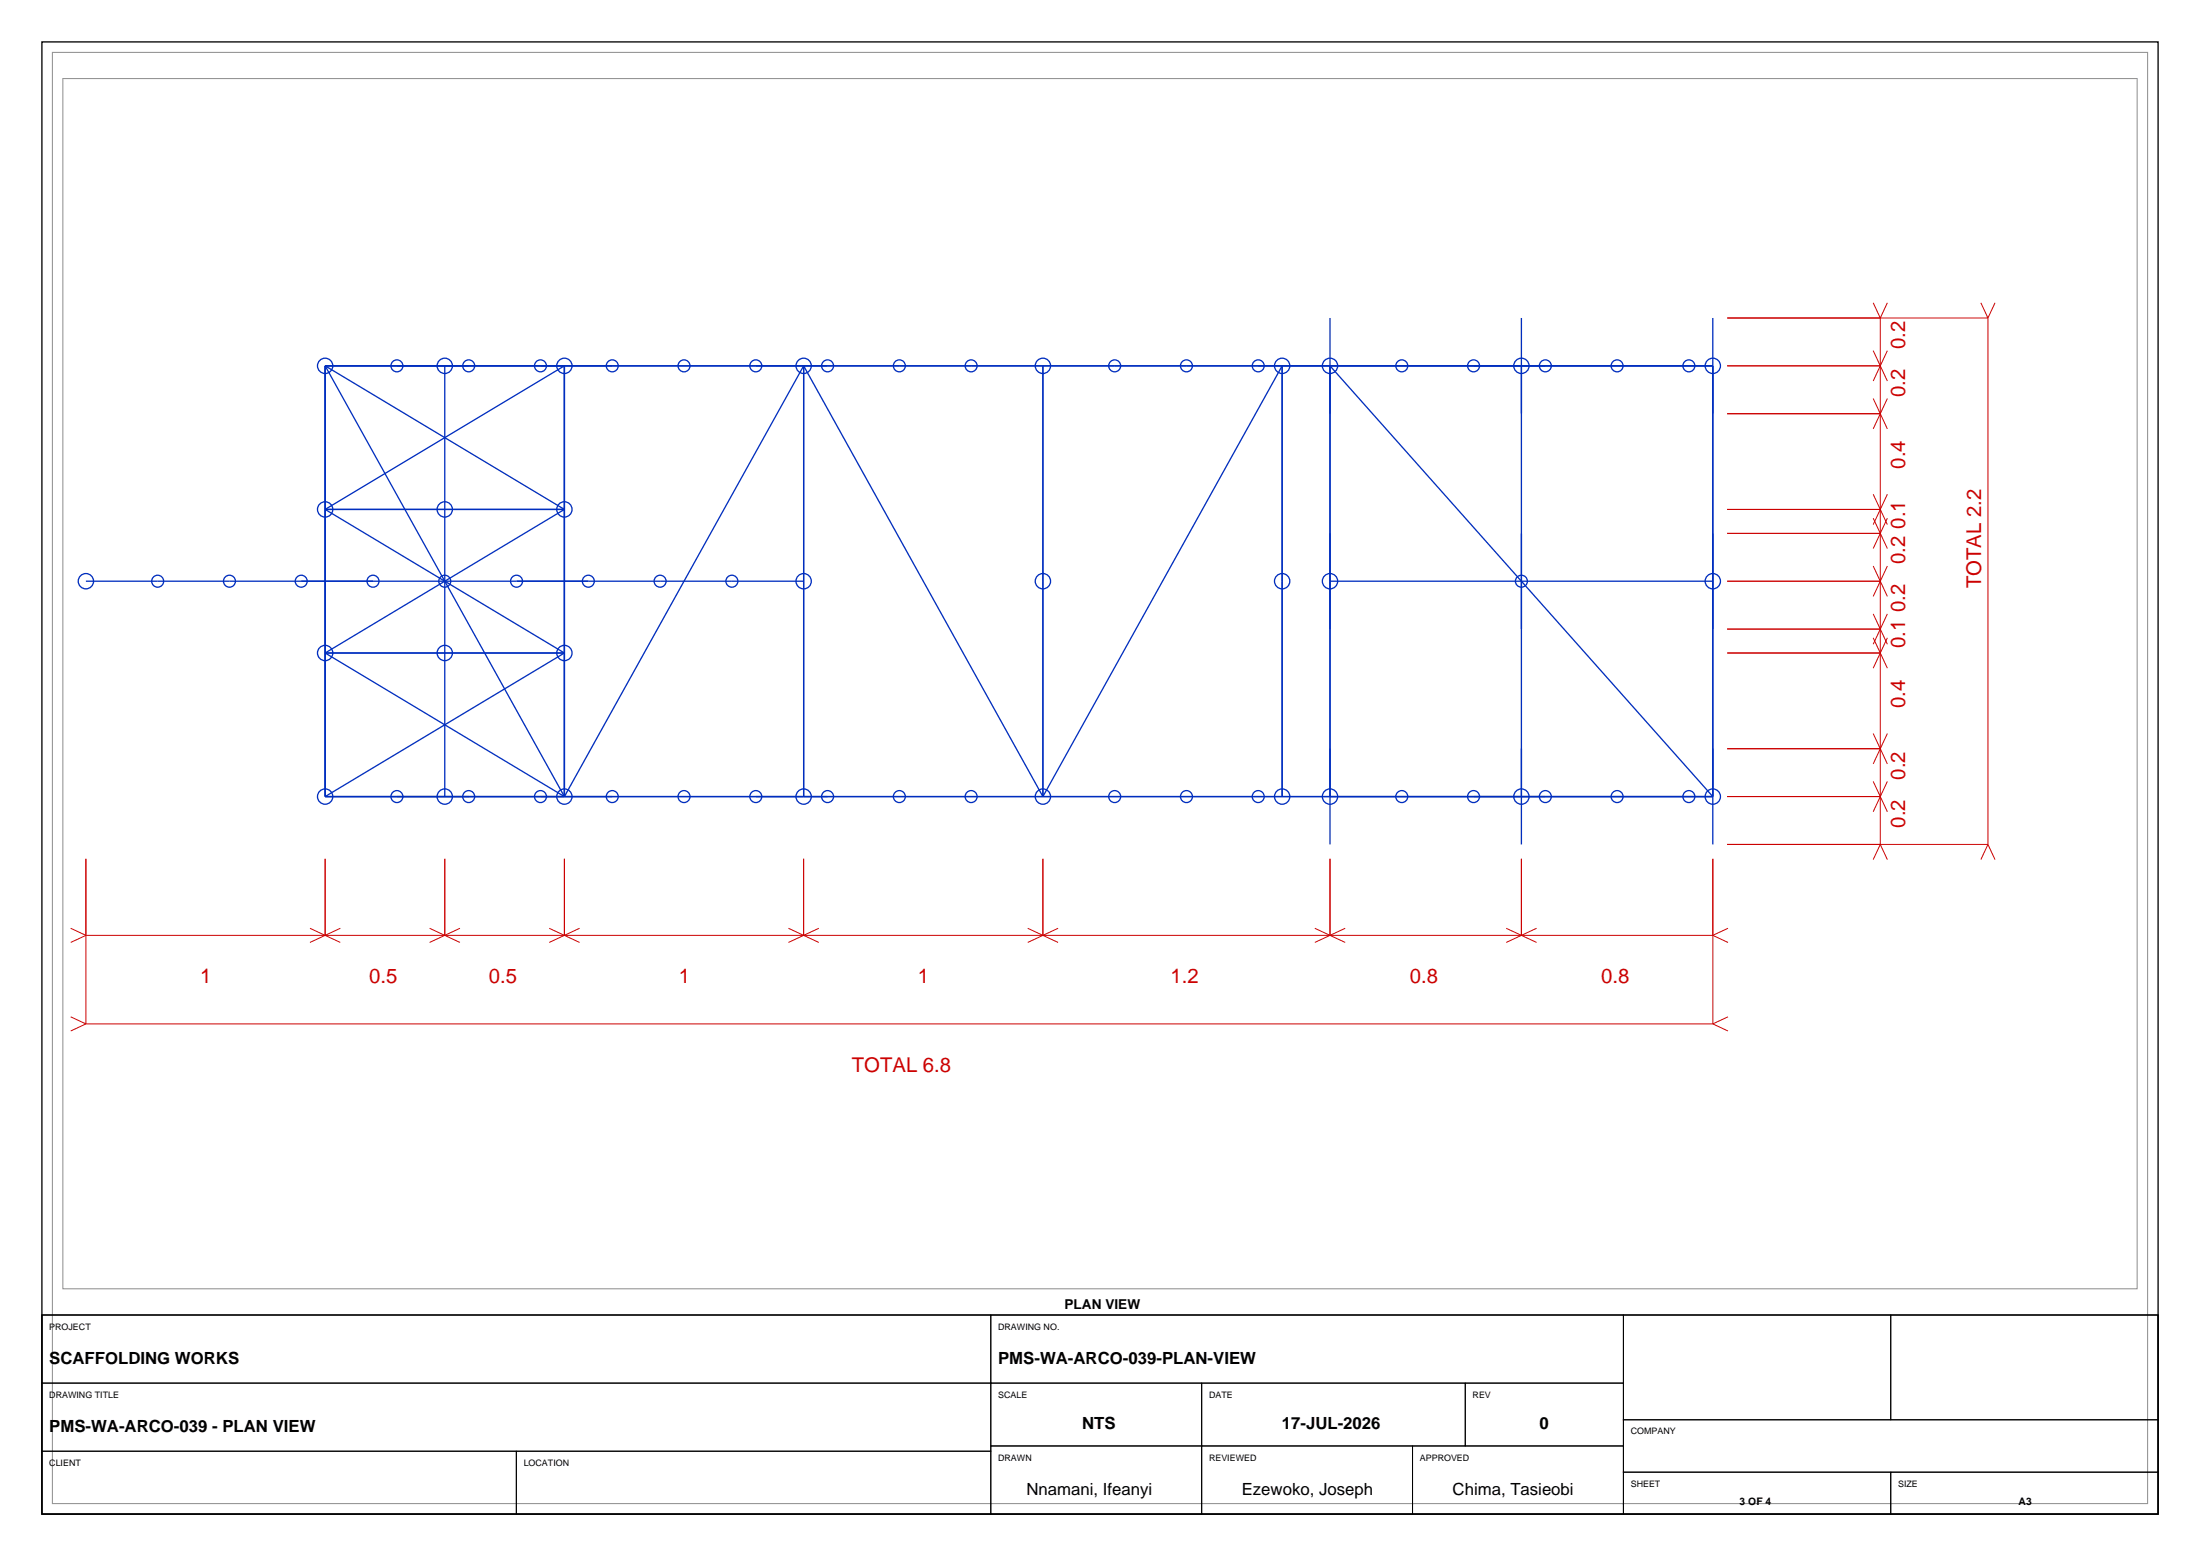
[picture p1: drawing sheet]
<svg xmlns="http://www.w3.org/2000/svg" width="420mm" height="297mm" viewBox="0 0 420 297" stroke-linecap="round" stroke-linejoin="round" font-family="sans-serif">
<path d="M8 8h404v281h-404zM8 251h404v38h-404z" fill="none" stroke="#000" stroke-width=".25"/>
<path d="M10 10h400v277h-400zM12 15h396v231h-396z" fill="none" stroke="#8c8c8c" stroke-width=".19"/>
<g fill="none" stroke="#002ebf" stroke-width=".25">
<path d="M62.1 69.8h264.9M62.1 69.8v82.2M62.1 69.8l45.6 82.2M62.1 69.8l45.6 27.4M84.9 69.8v82.2M153.4 69.8v82.2M153.4 69.8l45.7 82.2M153.4 69.8l-45.7 82.2M199.1 69.8v82.2M253.9 69.8l73.1 82.2h-264.9M253.9 60.7v100.5M290.5 60.7v100.5"/>
<path d="M327 60.7v100.5M62.1 97.2h45.6M62.1 97.2l45.6-27.4v82.2M62.1 97.2l45.6 27.4M107.7 97.2l-45.6 27.4M16.4 110.9h137M253.9 110.9h73.1M62.1 124.6h45.6M62.1 124.6l45.6 27.4M107.7 124.6l-45.6 27.4M199.1 152l45.7-82.2v82.2"/>
<circle cx="62.1" cy="69.8" r="1.46"/>
<circle cx="75.8" cy="69.8" r="1.14"/>
<circle cx="84.9" cy="69.8" r="1.46"/>
<circle cx="89.5" cy="69.8" r="1.14"/>
<circle cx="103.2" cy="69.8" r="1.14"/>
<circle cx="107.7" cy="69.8" r="1.46"/>
<circle cx="116.9" cy="69.8" r="1.14"/>
<circle cx="130.6" cy="69.8" r="1.14"/>
<circle cx="144.3" cy="69.8" r="1.14"/>
<circle cx="153.4" cy="69.8" r="1.46"/>
<circle cx="158" cy="69.8" r="1.14"/>
<circle cx="171.7" cy="69.8" r="1.14"/>
<circle cx="185.4" cy="69.8" r="1.14"/>
<circle cx="199.1" cy="69.8" r="1.46"/>
<circle cx="212.8" cy="69.8" r="1.14"/>
<circle cx="226.5" cy="69.8" r="1.14"/>
<circle cx="240.2" cy="69.8" r="1.14"/>
<circle cx="244.8" cy="69.8" r="1.46"/>
<circle cx="253.9" cy="69.8" r="1.46"/>
<circle cx="267.6" cy="69.8" r="1.14"/>
<circle cx="281.3" cy="69.8" r="1.14"/>
<circle cx="290.4" cy="69.8" r="1.46"/>
<circle cx="295" cy="69.8" r="1.14"/>
<circle cx="308.7" cy="69.8" r="1.14"/>
<circle cx="322.4" cy="69.8" r="1.14"/>
<circle cx="327" cy="69.8" r="1.46"/>
<circle cx="62.1" cy="97.2" r="1.46"/>
<circle cx="84.9" cy="97.2" r="1.46"/>
<circle cx="107.7" cy="97.2" r="1.46"/>
<circle cx="16.4" cy="110.9" r="1.46"/>
<circle cx="30.1" cy="110.9" r="1.14"/>
<circle cx="43.8" cy="110.9" r="1.14"/>
<circle cx="57.5" cy="110.9" r="1.14"/>
<circle cx="71.2" cy="110.9" r="1.14"/>
<circle cx="84.9" cy="110.9" r="1.14"/>
<circle cx="98.6" cy="110.9" r="1.14"/>
<circle cx="112.3" cy="110.9" r="1.14"/>
<circle cx="126" cy="110.9" r="1.14"/>
<circle cx="139.7" cy="110.9" r="1.14"/>
<circle cx="153.4" cy="110.9" r="1.46"/>
<circle cx="199.1" cy="110.9" r="1.46"/>
<circle cx="244.8" cy="110.9" r="1.46"/>
<circle cx="253.9" cy="110.9" r="1.46"/>
<circle cx="290.4" cy="110.9" r="1.14"/>
<circle cx="327" cy="110.9" r="1.46"/>
<circle cx="62.1" cy="124.6" r="1.46"/>
<circle cx="84.9" cy="124.6" r="1.46"/>
<circle cx="107.7" cy="124.6" r="1.46"/>
<circle cx="62.1" cy="152" r="1.46"/>
<circle cx="75.8" cy="152" r="1.14"/>
<circle cx="84.9" cy="152" r="1.46"/>
<circle cx="89.5" cy="152" r="1.14"/>
<circle cx="103.2" cy="152" r="1.14"/>
<circle cx="107.7" cy="152" r="1.46"/>
<circle cx="116.9" cy="152" r="1.14"/>
<circle cx="130.6" cy="152" r="1.14"/>
<circle cx="144.3" cy="152" r="1.14"/>
<circle cx="153.4" cy="152" r="1.46"/>
<circle cx="158" cy="152" r="1.14"/>
<circle cx="171.7" cy="152" r="1.14"/>
<circle cx="185.4" cy="152" r="1.14"/>
<circle cx="199.1" cy="152" r="1.46"/>
<circle cx="212.8" cy="152" r="1.14"/>
<circle cx="226.5" cy="152" r="1.14"/>
<circle cx="240.2" cy="152" r="1.14"/>
<circle cx="244.8" cy="152" r="1.46"/>
<circle cx="253.9" cy="152" r="1.46"/>
<circle cx="267.6" cy="152" r="1.14"/>
<circle cx="281.3" cy="152" r="1.14"/>
<circle cx="290.4" cy="152" r="1.46"/>
<circle cx="295" cy="152" r="1.14"/>
<circle cx="308.7" cy="152" r="1.14"/>
<circle cx="322.4" cy="152" r="1.14"/>
<circle cx="327" cy="152" r="1.46"/>
</g>
<g fill="none" stroke="#c00" stroke-width=".19">
<path d="M357.6 57.8l1.4 2.9M360.3 57.8l-1.3 2.9M378.2 57.8l1.3 2.9M380.9 57.8l-1.4 2.9M329.7 79h29.3M329.7 69.8h29.3M329.7 60.7h49.8M357.6 76.1l2.7 5.8M357.6 66.9l2.7 5.8M359 60.7v100.5M360.3 76.1l-2.7 5.8M360.3 66.9l-2.7 5.8"/>
<path d="M379.5 60.7v100.5M329.7 97.2h29.3M357.6 98.9l2.7 5.8M357.6 94.3l2.7 5.8M360.3 98.9l-2.7 5.8M360.3 94.3l-2.7 5.8M329.7 110.9h29.3M329.7 101.8h29.3M357.6 117.2l2.7 5.8M357.6 108l2.7 5.8M360.3 117.2l-2.7 5.8M360.3 108l-2.7 5.8"/>
<path d="M329.7 124.6h29.3M329.7 120.1h29.3M357.6 121.7l2.7 5.8M360.3 121.7l-2.7 5.8M329.7 152h29.3M329.7 142.9h29.3M357.6 149.1l2.7 5.8M357.6 140l2.7 5.8M359 142.9l-1.4 2.9M360.3 149.1l-2.7 5.8M360.3 140l-1.3 2.9M13.5 177.2l2.9 1.3"/>
<path d="M16.4 163.9v31.5M16.4 178.5h310.6M16.4 178.5l-2.9 1.4M59.2 177.2l5.8 2.7M62.1 163.9v14.6M65 177.2l-5.8 2.7M82 177.2l2.9 1.3M84.9 163.9v14.6M84.9 178.5l2.9 1.4M87.8 177.2l-5.8 2.7M104.9 177.2l5.7 2.7M107.7 163.9v14.6"/>
<path d="M110.6 177.2l-5.7 2.7M150.5 177.2l5.8 2.7M153.4 163.9v14.6M153.4 178.5l-2.9 1.4M156.3 177.2l-2.9 1.3M196.2 177.2l5.8 2.7M199.1 163.9v14.6M202 177.2l-5.8 2.7M251 177.2l5.8 2.7M253.9 163.9v14.6M256.8 177.2l-5.8 2.7M287.6 177.2l5.7 2.7"/>
<path d="M290.5 163.9v14.6M293.3 177.2l-5.7 2.7M327 163.9v31.5M327 178.5l2.9 1.4M329.7 161.2h49.8M329.9 177.2l-2.9 1.3M359 161.2l-1.4 2.9M359 161.2l1.3 2.9M379.5 161.2l-1.3 2.9M379.5 161.2l1.4 2.9M13.5 194.1l2.9 1.3M16.4 195.4h310.6"/>
<path d="M16.4 195.4l-2.9 1.4M327 195.4l2.9 1.4M329.9 194.1l-2.9 1.3"/>
</g>
<g fill="none" stroke="#000" stroke-width=".19">
<path d="M8 251h181.2v13h-181.2zM189.2 251h120.7v13h-120.7zM309.9 251h51.1v20h-51.1zM361 251h51v20h-51zM8 264h181.2v13h-181.2zM8 277h90.6v12h-90.6zM98.6 277h90.6v12h-90.6zM189.2 264h40.2v12h-40.2zM189.2 276h40.2v13h-40.2zM229.4 264h50.3v12h-50.3zM229.4 276h40.3v13h-40.3zM269.7 276h40.2v13h-40.2z"/>
<path d="M279.7 264h30.2v12h-30.2zM309.9 271h102.1v10h-102.1zM309.9 281h51.1v8h-51.1zM361 281h51v8h-51z"/>
</g>
<g font-size="3.9" fill="#c00">
<text x="363.7" y="66.6" transform="rotate(-90 363.7 66.6)">0.2</text>
<text x="363.7" y="75.8" transform="rotate(-90 363.7 75.8)">0.2</text>
<text x="363.7" y="89.5" transform="rotate(-90 363.7 89.5)">0.4</text>
<text x="363.7" y="100.9" transform="rotate(-90 363.7 100.9)">0.1</text>
<text x="363.7" y="107.7" transform="rotate(-90 363.7 107.7)">0.2</text>
<text x="378.2" y="112.3" transform="rotate(-90 378.2 112.3)">TOTAL 2.2</text>
<text x="363.7" y="116.9" transform="rotate(-90 363.7 116.9)">0.2</text>
<text x="363.7" y="123.7" transform="rotate(-90 363.7 123.7)">0.1</text>
<text x="363.7" y="135.1" transform="rotate(-90 363.7 135.1)">0.4</text>
<text x="363.7" y="148.8" transform="rotate(-90 363.7 148.8)">0.2</text>
<text x="363.7" y="158" transform="rotate(-90 363.7 158)">0.2</text>
<text x="38.2" y="187.7">1</text>
<text x="70.5" y="187.7">0.5</text>
<text x="93.3" y="187.7">0.5</text>
<text x="129.6" y="187.7">1</text>
<text x="175.3" y="187.7">1</text>
<text x="223.5" y="187.7">1.2</text>
<text x="269.2" y="187.7">0.8</text>
<text x="305.7" y="187.7">0.8</text>
<text x="162.6" y="204.6">TOTAL 6.8</text>
</g>
<g font-size="3.2">
<text x="9.4" y="260.3">SCAFFOLDING WORKS</text>
<text x="190.6" y="260.3">PMS-WA-ARCO-039-PLAN-VIEW</text>
<text x="9.4" y="273.3">PMS-WA-ARCO-039 - PLAN VIEW</text>
<text x="206.6" y="272.8">NTS</text>
<text x="244.7" y="272.8">17-JUL-2026</text>
<text x="293.9" y="272.8">0</text>
<text x="196" y="285.4">Nnamani, Ifeanyi</text>
<text x="237.1" y="285.4">Ezewoko, Joseph</text>
<text x="277.3" y="285.4">Chima, Tasieobi</text>
</g>
<text font-size="2.6" x="203.2" y="249.8">PLAN VIEW</text>
<g font-size="2">
<text x="332.1" y="287.2">3 OF 4</text>
<text x="385.4" y="287.2">A3</text>
</g>
<g font-size="1.7">
<text x="9.4" y="253.8">PROJECT</text>
<text x="190.6" y="253.8">DRAWING NO.</text>
<text x="9.4" y="266.8">DRAWING TITLE</text>
<text x="190.6" y="266.8">SCALE</text>
<text x="230.8" y="266.8">DATE</text>
<text x="281.1" y="266.8">REV</text>
<text x="311.3" y="273.8">COMPANY</text>
<text x="9.4" y="279.8">CLIENT</text>
<text x="100" y="279.8">LOCATION</text>
<text x="190.6" y="278.8">DRAWN</text>
<text x="230.8" y="278.8">REVIEWED</text>
<text x="271.1" y="278.8">APPROVED</text>
<text x="311.3" y="283.8">SHEET</text>
<text x="362.4" y="283.8">SIZE</text>
</g>
</svg>
